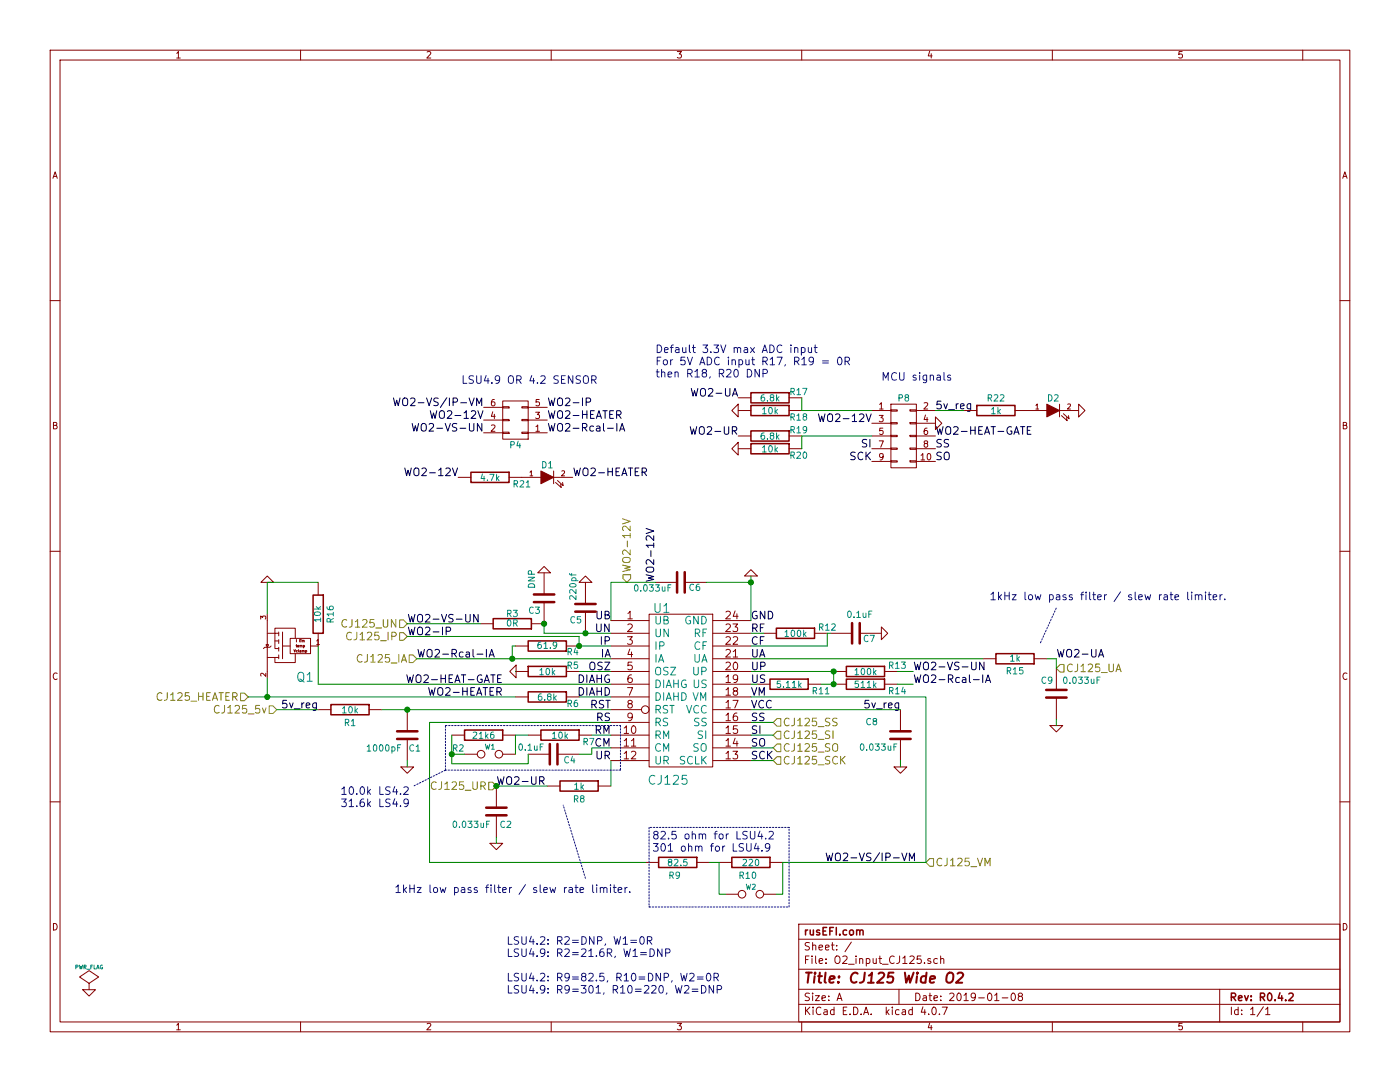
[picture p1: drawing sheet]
EESchema Schematic File Version 2
LIBS:KICAD_Older_Version
LIBS:power
LIBS:device
LIBS:transistors
LIBS:conn
LIBS:linear
LIBS:regul
LIBS:74xx
LIBS:cmos4000
LIBS:adc-dac
LIBS:memory
LIBS:xilinx
LIBS:microcontrollers
LIBS:dsp
LIBS:microchip
LIBS:analog_switches
LIBS:motorola
LIBS:texas
LIBS:intel
LIBS:audio
LIBS:interface
LIBS:digital-audio
LIBS:philips
LIBS:display
LIBS:cypress
LIBS:siliconi
LIBS:opto
LIBS:atmel
LIBS:contrib
LIBS:valves
LIBS:cj125
LIBS:O2_input_CJ125-cache
EELAYER 25 0
EELAYER END
$Descr A 11000 8500
encoding utf-8
Sheet 1 1
Title "CJ125 Wide O2 "
Date "2019-01-08"
Rev "R0.4.2"
Comp "rusEFI.com"
Comment1 ""
Comment2 ""
Comment3 ""
Comment4 ""
$EndDescr
Text Notes 5125 6700 0    60   ~ 0
82.5 ohm for LSU4.2\n301 ohm for LSU4.9
$Comp
L C C7
U 1 1
P 6725 4975
F 0 "C7" V 6765 5030 50  0000 L CNN
F 1 "0.1uF" V 6575 4900 50  0000 L CNN
F 2 "SM0805" V 1230 2500 60  0001 C CNN
F 3 "" H 6725 4975 60  0001 C CNN
F 4 "avx,08055C104KAT2A" V 1230 2500 60  0001 C CNN "mfg,mfg#"
F 5 "DIGI,478-1395-1-ND" V 1230 2500 60  0001 C CNN "vend1,vend1#"
	1    6725 4975
	0    1    1    0   
$EndComp
Text HLabel 8300 5250 2    60   Input ~ 0
CJ125_UA
$Comp
L R R15
U 1 1
P 7975 5175
F 0 "R15" V 7875 5175 50  0000 C CNN
F 1 "1k" V 7975 5175 50  0000 C CNN
F 2 "SM0805" V 1130 2600 60  0001 C CNN
F 3 "" H 7975 5175 60  0001 C CNN
F 4 "Panasonic,ERA-6AEB102V" V 1130 2600 60  0001 C CNN "mfg,mfg#"
F 5 "DIGI,P1.0KDACT-ND" V 1130 2600 60  0001 C CNN "vend1,vend1#"
	1    7975 5175
	0    1    -1   0   
$EndComp
$Comp
L R R13
U 1 1
P 6800 5275
F 0 "R13" V 6750 5525 50  0000 C CNN
F 1 "100k" V 6800 5275 50  0000 C CNN
F 2 "SM0805" V 1130 2600 60  0001 C CNN
F 3 "" H 6800 5275 60  0001 C CNN
F 4 "vishay,CRCW0805100KFKEA" V 1130 2600 60  0001 C CNN "mfg,mfg#"
F 5 "DIGI,541-100KCCT-ND" V 1130 2600 60  0001 C CNN "vend1,vend1#"
	1    6800 5275
	0    1    1    0   
$EndComp
$Comp
L C C6
U 1 1
P 5350 4575
F 0 "C6" V 5305 4635 50  0000 L CNN
F 1 "0.033uF" V 5300 4200 50  0000 L CNN
F 2 "SM0805" V 1130 2600 60  0001 C CNN
F 3 "" H 5350 4575 60  0001 C CNN
F 4 "tdk,CGA4J2C0G1H333J125AA" V 1130 2600 60  0001 C CNN "mfg,mfg#"
F 5 "DIGI,445-6950-1-ND" V 1130 2600 60  0001 C CNN "vend1,vend1#"
	1    5350 4575
	0    1    -1   0   
$EndComp
$Comp
L R R8
U 1 1
P 4550 6175
F 0 "R8" V 4650 6175 50  0000 C CNN
F 1 "1k" V 4550 6175 50  0000 C CNN
F 2 "SM0805" V 1130 2600 60  0001 C CNN
F 3 "" H 4550 6175 60  0001 C CNN
F 4 "Panasonic,ERA-6AEB102V" V 1130 2600 60  0001 C CNN "mfg,mfg#"
F 5 "DIGI,P1.0KDACT-ND" V 1130 2600 60  0001 C CNN "vend1,vend1#"
	1    4550 6175
	0    1    1    0   
$EndComp
$Comp
L GND #PWR01
U 1 1
P 5900 4525
F 0 "#PWR01" H 5900 4525 30  0001 C CNN
F 1 "GND" H 5900 4455 30  0001 C CNN
F 2 "" H 5900 4525 60  0001 C CNN
F 3 "" H 5900 4525 60  0001 C CNN
	1    5900 4525
	-1   0    0    1   
$EndComp
$Comp
L R R4
U 1 1
P 4300 5075
F 0 "R4" V 4250 5275 50  0000 C CNN
F 1 "61.9" V 4300 5075 50  0000 C CNN
F 2 "SM0805" V 1130 2600 60  0001 C CNN
F 3 "" H 4300 5075 60  0001 C CNN
F 4 "vishay,CRCW080561R9FKEA" V 1130 2600 60  0001 C CNN "mfg,mfg#"
F 5 "DIGI,541-61.9CCT-ND" V 1130 2600 60  0001 C CNN "vend1,vend1#"
	1    4300 5075
	0    1    -1   0   
$EndComp
$Comp
L R R5
U 1 1
P 4300 5275
F 0 "R5" V 4250 5075 50  0000 C CNN
F 1 "10k" V 4300 5275 50  0000 C CNN
F 2 "SM0805" V 1130 2600 60  0001 C CNN
F 3 "" H 4300 5275 60  0001 C CNN
F 4 "BOURNS,CR0805-FX-1002ELF" V 1130 2600 60  0001 C CNN "mfg,mfg#"
F 5 "DIGI,CR0805-FX-1002ELFCT-ND" V 1130 2600 60  0001 C CNN "vend1,vend1#"
	1    4300 5275
	0    -1   1    0   
$EndComp
$Comp
L C C2
U 1 1
P 3900 6375
F 0 "C2" H 3925 6275 50  0000 L CNN
F 1 "0.033uF" H 3550 6275 50  0000 L CNN
F 2 "SM0805" V 780 2600 60  0001 C CNN
F 3 "" H 3900 6375 60  0001 C CNN
F 4 "tdk,CGA4J2C0G1H333J125AA" V 780 2600 60  0001 C CNN "mfg,mfg#"
F 5 "DIGI,445-6950-1-ND" V 780 2600 60  0001 C CNN "vend1,vend1#"
	1    3900 6375
	1    0    0    -1  
$EndComp
$Comp
L GND #PWR02
U 1 1
P 8300 5700
F 0 "#PWR02" H 8300 5700 30  0001 C CNN
F 1 "GND" H 8300 5630 30  0001 C CNN
F 2 "" H 8300 5700 60  0001 C CNN
F 3 "" H 8300 5700 60  0001 C CNN
	1    8300 5700
	1    0    0    -1  
$EndComp
$Comp
L R R12
U 1 1
P 6250 4975
F 0 "R12" V 6200 5225 50  0000 C CNN
F 1 "100k" V 6250 4975 50  0000 C CNN
F 2 "SM0805" V 1130 2600 60  0001 C CNN
F 3 "" H 6250 4975 60  0001 C CNN
F 4 "vishay,CRCW0805100KFKEA" V 1130 2600 60  0001 C CNN "mfg,mfg#"
F 5 "DIGI,541-100KCCT-ND" V 1130 2600 60  0001 C CNN "vend1,vend1#"
	1    6250 4975
	0    1    1    0   
$EndComp
$Comp
L C C1
U 1 1
P 3200 5775
F 0 "C1" H 3210 5675 50  0000 L CNN
F 1 "1000pF" H 2875 5675 50  0000 L CNN
F 2 "SM0805" V 1130 2600 60  0001 C CNN
F 3 "" H 3200 5775 60  0001 C CNN
F 4 "avx,08052C102KAT2A " V 1130 2600 60  0001 C CNN "mfg,mfg#"
F 5 "DIGI,478-1339-1-ND" V 1130 2600 60  0001 C CNN "vend1,vend1#"
	1    3200 5775
	1    0    0    -1  
$EndComp
$Comp
L R R6
U 1 1
P 4300 5475
F 0 "R6" V 4350 5675 50  0000 C CNN
F 1 "6.8k" V 4300 5475 50  0000 C CNN
F 2 "SM0805" V 1130 2600 60  0001 C CNN
F 3 "" H 4300 5475 60  0001 C CNN
F 4 "vishay,CRCW08056K80FKEA" V 1130 2600 60  0001 C CNN "mfg,mfg#"
F 5 "DIGI,541-6.80KCCT-ND" V 1130 2600 60  0001 C CNN "vend1,vend1#"
	1    4300 5475
	0    1    1    0   
$EndComp
$Comp
L C C5
U 1 1
P 4600 4775
F 0 "C5" H 4475 4875 50  0000 L CNN
F 1 "220pf" V 4500 4500 50  0000 L CNN
F 2 "SM0805" V 1130 2600 60  0001 C CNN
F 3 "" H 4600 4775 60  0001 C CNN
F 4 "avx,08051A221JAT2A" V 1130 2600 60  0001 C CNN "mfg,mfg#"
F 5 "DIGI,478-1286-1-ND" V 1130 2600 60  0001 C CNN "vend1,vend1#"
	1    4600 4775
	1    0    0    1   
$EndComp
$Comp
L GND #PWR03
U 1 1
P 4600 4575
F 0 "#PWR03" H 4600 4575 30  0001 C CNN
F 1 "GND" H 4600 4505 30  0001 C CNN
F 2 "" H 4600 4575 60  0001 C CNN
F 3 "" H 4600 4575 60  0001 C CNN
	1    4600 4575
	-1   0    0    1   
$EndComp
$Comp
L R R1
U 1 1
P 2750 5575
F 0 "R1" V 2850 5575 50  0000 C CNN
F 1 "10k" V 2750 5575 50  0000 C CNN
F 2 "SM0805" V 1130 2600 60  0001 C CNN
F 3 "" H 2750 5575 60  0001 C CNN
F 4 "BOURNS,CR0805-FX-1002ELF" V 1130 2600 60  0001 C CNN "mfg,mfg#"
F 5 "DIGI,CR0805-FX-1002ELFCT-ND" V 1130 2600 60  0001 C CNN "vend1,vend1#"
	1    2750 5575
	0    1    1    0   
$EndComp
$Comp
L C C4
U 1 1
P 4350 5925
F 0 "C4" V 4300 5750 50  0000 L CNN
F 1 "0.1uF" V 4400 6000 50  0000 L CNN
F 2 "SM0805" V 1130 2600 60  0001 C CNN
F 3 "" H 4350 5925 60  0001 C CNN
F 4 "avx,08055C104KAT2A" V 1130 2600 60  0001 C CNN "mfg,mfg#"
F 5 "DIGI,478-1395-1-ND" V 1130 2600 60  0001 C CNN "vend1,vend1#"
	1    4350 5925
	0    -1   -1   0   
$EndComp
$Comp
L R R7
U 1 1
P 4400 5775
F 0 "R7" V 4450 6000 50  0000 C CNN
F 1 "10k" V 4400 5775 50  0000 C CNN
F 2 "SM0805" V 1130 2600 60  0001 C CNN
F 3 "" H 4400 5775 60  0001 C CNN
F 4 "BOURNS,CR0805-FX-1002ELF" V 1130 2600 60  0001 C CNN "mfg,mfg#"
F 5 "DIGI,CR0805-FX-1002ELFCT-ND" V 1130 2600 60  0001 C CNN "vend1,vend1#"
	1    4400 5775
	0    1    1    0   
$EndComp
$Comp
L GND #PWR04
U 1 1
P 3200 6025
F 0 "#PWR04" H 3200 6025 30  0001 C CNN
F 1 "GND" H 3200 5955 30  0001 C CNN
F 2 "" H 3200 6025 60  0001 C CNN
F 3 "" H 3200 6025 60  0001 C CNN
	1    3200 6025
	1    0    0    -1  
$EndComp
$Comp
L GND #PWR05
U 1 1
P 3900 6625
F 0 "#PWR05" H 3900 6625 30  0001 C CNN
F 1 "GND" H 3900 6555 30  0001 C CNN
F 2 "" H 3900 6625 60  0001 C CNN
F 3 "" H 3900 6625 60  0001 C CNN
	1    3900 6625
	1    0    0    -1  
$EndComp
$Comp
L GND #PWR06
U 1 1
P 4055 5275
F 0 "#PWR06" H 4055 5275 30  0001 C CNN
F 1 "GND" H 4055 5205 30  0001 C CNN
F 2 "" H 4055 5275 60  0001 C CNN
F 3 "" H 4055 5275 60  0001 C CNN
	1    4055 5275
	0    1    1    0   
$EndComp
Text HLabel 3900 6175 0    60   Input ~ 0
CJ125_UR
$Comp
L R R9
U 1 1
P 5325 6775
F 0 "R9" V 5425 6750 50  0000 C CNN
F 1 "82.5" V 5325 6775 50  0000 C CNN
F 2 "SM0805" V 1130 2600 60  0001 C CNN
F 3 "" H 5325 6775 60  0001 C CNN
F 4 "vishay,CRCW080582R5FKEA" V 1130 2600 60  0001 C CNN "mfg,mfg#"
F 5 "DIGI,541-82.5CCT-ND" V 1130 2600 60  0001 C CNN "vend1,vend1#"
	1    5325 6775
	0    1    1    0   
$EndComp
$Comp
L R R14
U 1 1
P 6800 5375
F 0 "R14" V 6850 5625 50  0000 C CNN
F 1 "511k" V 6800 5375 50  0000 C CNN
F 2 "SM0805" V 1130 2600 60  0001 C CNN
F 3 "" H 6800 5375 60  0001 C CNN
F 4 "Panasonic,ERJ-6ENF5113V" V 1130 2600 60  0001 C CNN "mfg,mfg#"
F 5 "DIGI,P511KCCT-ND" V 1130 2600 60  0001 C CNN "vend1,vend1#"
	1    6800 5375
	0    1    1    0   
$EndComp
$Comp
L R R11
U 1 1
P 6200 5375
F 0 "R11" V 6250 5625 50  0000 C CNN
F 1 "5.11k" V 6200 5375 50  0000 C CNN
F 2 "SM0805" V 1130 2600 60  0001 C CNN
F 3 "" H 6200 5375 60  0001 C CNN
F 4 "Panasonic,ERJ-6ENF5111V" V 1130 2600 60  0001 C CNN "mfg,mfg#"
F 5 "DIGI,P5.11KCCT-ND" V 1130 2600 60  0001 C CNN "vend1,vend1#"
	1    6200 5375
	0    1    1    0   
$EndComp
$Comp
L GND #PWR07
U 1 1
P 7075 6025
F 0 "#PWR07" H 7075 6025 30  0001 C CNN
F 1 "GND" H 7075 5955 30  0001 C CNN
F 2 "" H 7075 6025 60  0001 C CNN
F 3 "" H 7075 6025 60  0001 C CNN
	1    7075 6025
	1    0    0    -1  
$EndComp
$Comp
L C C8
U 1 1
P 7075 5775
F 0 "C8" H 6800 5675 50  0000 L CNN
F 1 "0.033uF" H 6750 5875 50  0000 L CNN
F 2 "SM0805" V 1130 2600 60  0001 C CNN
F 3 "" H 7075 5775 60  0001 C CNN
F 4 "tdk,CGA4J2C0G1H333J125AA" V 1130 2600 60  0001 C CNN "mfg,mfg#"
F 5 "DIGI,445-6950-1-ND" V 1130 2600 60  0001 C CNN "vend1,vend1#"
	1    7075 5775
	1    0    0    1   
$EndComp
Text HLabel 6075 5975 2    60   Input ~ 0
CJ125_SCK
Text HLabel 6075 5875 2    60   Input ~ 0
CJ125_SO
Text HLabel 6075 5675 2    60   Input ~ 0
CJ125_SS
Text HLabel 6075 5775 2    60   Input ~ 0
CJ125_SI
$Comp
L GND #PWR08
U 1 1
P 6925 4975
F 0 "#PWR08" H 6925 4975 30  0001 C CNN
F 1 "GND" H 6925 4905 30  0001 C CNN
F 2 "" H 6925 4975 60  0001 C CNN
F 3 "" H 6925 4975 60  0001 C CNN
	1    6925 4975
	0    -1   -1   0   
$EndComp
Text Label 7175 5275 0    60   ~ 0
WO2-VS-UN
Text Label 7175 5375 0    60   ~ 0
WO2-Rcal-IA
Text Label 3275 5175 0    60   ~ 0
WO2-Rcal-IA
Text Label 3200 4900 0    60   ~ 0
WO2-VS-UN
$Comp
L CJ125 U1
U 1 1
P 5350 5425
F 0 "U1" H 5200 6075 70  0000 C CNN
F 1 "CJ125" H 5250 4725 70  0000 C CNN
F 2 "SOIC-24_7.5x15.4mm_Pitch1.27mm" V 1130 2600 60  0001 C CNN
F 3 "" H 5350 5425 60  0001 C CNN
F 4 "bosh,CJ125-1267379259" V 1130 2600 60  0001 C CNN "mfg,mfg#"
F 5 "future,1267379259" V 1130 2600 60  0001 C CNN "vend1,vend1#"
	1    5350 5425
	1    0    0    -1  
$EndComp
Text Label 3950 5475 2    60   ~ 0
WO2-HEATER
Text Label 3950 5375 2    60   ~ 0
WO2-HEAT-GATE
Text Label 3200 5000 0    60   ~ 0
WO2-IP
Text HLabel 3275 5175 0    60   Input ~ 0
CJ125_IA
Text HLabel 3200 5000 0    60   Input ~ 0
CJ125_IP
Text HLabel 3200 4900 0    60   Input ~ 0
CJ125_UN
Text HLabel 1950 5475 0    60   Input ~ 0
CJ125_HEATER
Text HLabel 7275 6775 2    60   Input ~ 0
CJ125_VM
Text Label 7075 5575 2    60   ~ 0
5v_reg
Text Label 2500 5575 2    60   ~ 0
5v_reg
Text HLabel 2175 5575 0    60   Input ~ 0
CJ125_5v
$Comp
L R R10
U 1 1
P 5900 6775
F 0 "R10" V 6000 6750 50  0000 C CNN
F 1 "220" V 5900 6775 50  0000 C CNN
F 2 "SM0805" V 1130 2600 60  0001 C CNN
F 3 "" H 5900 6775 60  0001 C CNN
F 4 "Bourns ,CR0805-FX-2200ELF" V 1130 2600 60  0001 C CNN "mfg,mfg#"
F 5 "DIGI,CR0805-FX-2200ELFCT-ND" V 1130 2600 60  0001 C CNN "vend1,vend1#"
	1    5900 6775
	0    1    1    0   
$EndComp
$Comp
L FDS2734 Q1
U 1 1
P 2300 5075
F 0 "Q1" H 2203 5325 70  0000 C CNN
F 1 "FDS2734" H 2100 4875 60  0001 C CNN
F 2 "SO8E_ST" V 1105 2400 60  0001 C CNN
F 3 "" H 2300 5075 60  0001 C CNN
F 4 "ST,VNS14NV04" V 1105 2400 60  0001 C CNN "mfg,mfg#"
F 5 "DIGI,497-11123-1-ND" V 1105 2400 60  0001 C CNN "vend1,vend1#"
	1    2300 5075
	-1   0    0    1   
$EndComp
$Comp
L GND #PWR09
U 1 1
P 2100 4575
F 0 "#PWR09" H 2100 4575 30  0001 C CNN
F 1 "GND" H 2100 4505 30  0001 C CNN
F 2 "" H 2100 4575 60  0001 C CNN
F 3 "" H 2100 4575 60  0001 C CNN
	1    2100 4575
	-1   0    0    1   
$EndComp
$Comp
L TEST W2
U 1 1
P 5900 7025
F 0 "W2" H 5900 7085 40  0000 C CNN
F 1 "TEST" H 5900 6955 40  0001 C CNN
F 2 "R_0603" V 1130 2600 60  0001 C CNN
F 3 "" H 5900 7025 60  0001 C CNN
F 4 "dnp,dnp" V 1130 2600 60  0001 C CNN "mfg,mfg#"
F 5 "dnp,dnp" V 1130 2600 60  0001 C CNN "vend1,vend1#"
	1    5900 7025
	1    0    0    -1  
$EndComp
$Comp
L R R2
U 1 1
P 3800 5775
F 0 "R2" V 3900 5575 50  0000 C CNN
F 1 "21k6" V 3800 5775 50  0000 C CNN
F 2 "SM0805" V 1130 2600 60  0001 C CNN
F 3 "" H 3800 5775 60  0001 C CNN
F 4 "vishay,CRCW080521K5FKEA" V 1130 2600 60  0001 C CNN "mfg,mfg#"
F 5 "DIGI,541-21.5KCCT-ND" V 1130 2600 60  0001 C CNN "vend1,vend1#"
	1    3800 5775
	0    1    1    0   
$EndComp
$Comp
L TEST W1
U 1 1
P 3850 5925
F 0 "W1" H 3850 5985 40  0000 C CNN
F 1 "TEST" H 3850 5855 40  0001 C CNN
F 2 "R_0603" V 1130 2600 60  0001 C CNN
F 3 "" H 3850 5925 60  0001 C CNN
F 4 "dnp,dnp" V 1130 2600 60  0001 C CNN "mfg,mfg#"
F 5 "dnp,dnp" V 1130 2600 60  0001 C CNN "vend1,vend1#"
	1    3850 5925
	1    0    0    -1  
$EndComp
Text Notes 2675 6350 0    60   ~ 0
10.0k LS4.2\n31.6k LS4.9
$Comp
L R R3
U 1 1
P 4025 4900
F 0 "R3" V 4100 4900 50  0000 C CNN
F 1 "0R" V 4025 4900 50  0000 C CNN
F 2 "SM0805" V 1130 2600 60  0001 C CNN
F 3 "" H 4025 4900 60  0001 C CNN
F 4 "Matsushita,ERJ6GEY0R00V" V 1130 2600 60  0001 C CNN "mfg,mfg#"
F 5 "DIGI,P0.0ADKR-ND" V 1130 2600 60  0001 C CNN "vend1,vend1#"
	1    4025 4900
	0    1    -1   0   
$EndComp
$Comp
L C C3
U 1 1
P 4275 4700
F 0 "C3" H 4150 4800 50  0000 L CNN
F 1 "DNP" V 4175 4625 50  0000 R CNN
F 2 "SM0805" V 1130 2600 60  0001 C CNN
F 3 "" H 4275 4700 60  0001 C CNN
F 4 "avx,08055C104KAT2A" V 1130 2600 60  0001 C CNN "mfg,mfg#"
F 5 "DIGI,478-1395-1-ND" V 1130 2600 60  0001 C CNN "vend1,vend1#"
	1    4275 4700
	1    0    0    1   
$EndComp
$Comp
L GND #PWR010
U 1 1
P 4275 4500
F 0 "#PWR010" H 4275 4500 30  0001 C CNN
F 1 "GND" H 4275 4430 30  0001 C CNN
F 2 "" H 4275 4500 60  0001 C CNN
F 3 "" H 4275 4500 60  0001 C CNN
	1    4275 4500
	-1   0    0    1   
$EndComp
$Comp
L CONN_02X03 P4
U 1 1
P 4050 3300
F 0 "P4" H 4050 3500 50  0000 C CNN
F 1 "CONN_02X03" H 4050 3100 50  0001 C CNN
F 2 "Socket_Strips:Socket_Strip_Straight_2x03" V 1130 2600 60  0001 C CNN
F 3 "" H 4050 3300 60  0001 C CNN
F 4 "dnp,dnp" V 1130 2600 60  0001 C CNN "mfg,mfg#"
F 5 "dnp,dnp" V 1130 2600 60  0001 C CNN "vend1,vend1#"
	1    4050 3300
	-1   0    0    1   
$EndComp
Text Label 5900 5675 0    60   ~ 0
SS
Text Label 5900 5775 0    60   ~ 0
SI
Text Label 5900 5875 0    60   ~ 0
SO
Text Label 5900 5975 0    60   ~ 0
SCK
Text Label 3900 6175 0    60   ~ 0
WO2-UR
Text Label 8300 5175 0    60   ~ 0
WO2-UA
Text HLabel 4925 4575 1    60   Input ~ 0
WO2-12V
Text Label 5900 5475 0    60   ~ 0
VM
Text Label 5900 5575 0    60   ~ 0
VCC
Text Label 5900 5375 0    60   ~ 0
US
Text Label 5900 5275 0    60   ~ 0
UP
Text Label 5900 5175 0    60   ~ 0
UA
Text Label 5900 5075 0    60   ~ 0
CF
Text Label 5900 4975 0    60   ~ 0
RF
Text Label 5900 4875 0    60   ~ 0
GND
Text Label 4800 5975 2    60   ~ 0
UR
Text Label 4800 5875 2    60   ~ 0
CM
Text Label 4800 5775 2    60   ~ 0
RM
Text Label 4800 5675 2    60   ~ 0
RS
Text Label 4800 5575 2    60   ~ 0
RST
Text Label 4800 5475 2    60   ~ 0
DIAHD
Text Label 4800 5375 2    60   ~ 0
DIAHG
Text Label 4800 5275 2    60   ~ 0
OSZ
Text Label 4800 5175 2    60   ~ 0
IA
Text Label 4800 5075 2    60   ~ 0
IP
Text Label 4800 4975 2    60   ~ 0
UN
Text Label 4800 4875 2    60   ~ 0
UB
Text Label 4300 3300 0    60   ~ 0
WO2-HEATER
$Comp
L GND #PWR011
U 1 1
P 7350 3325
F 0 "#PWR011" H 7350 3325 30  0001 C CNN
F 1 "GND" H 7350 3255 30  0001 C CNN
F 2 "" H 7350 3325 60  0001 C CNN
F 3 "" H 7350 3325 60  0001 C CNN
	1    7350 3325
	0    -1   -1   0   
$EndComp
Text Label 7350 3225 0    60   ~ 0
5v_reg
Text Label 7350 3525 0    60   ~ 0
SS
Text Label 6850 3525 2    60   ~ 0
SI
Text Label 7350 3625 0    60   ~ 0
SO
Text Label 6850 3625 2    60   ~ 0
SCK
Text Label 7200 6775 2    60   ~ 0
WO2-VS/IP-VM
Text Label 3800 3300 2    60   ~ 0
WO2-12V
Text Label 4300 3200 0    60   ~ 0
WO2-IP
Text Label 5150 4575 1    60   ~ 0
WO2-12V
Text Label 4300 3400 0    60   ~ 0
WO2-Rcal-IA
Text Label 3800 3400 2    60   ~ 0
WO2-VS-UN
Text Label 3800 3200 2    60   ~ 0
WO2-VS/IP-VM
Text Label 6850 3325 2    60   ~ 0
WO2-12V
Text Label 7350 3425 0    60   ~ 0
WO2-HEAT-GATE
Text Notes 3625 3025 0    60   ~ 0
LSU4.9 OR 4.2 SENSOR
Text Label 5800 3125 2    60   ~ 0
WO2-UA
Text Label 5800 3425 2    60   ~ 0
WO2-UR
$Comp
L CONN_02X05 P8
U 1 1
P 7100 3425
F 0 "P8" H 7100 3725 50  0000 C CNN
F 1 "CONN_02X05" H 7100 3125 50  0001 C CNN
F 2 "Socket_Strips:Socket_Strip_Straight_2x05" V 1130 2600 60  0001 C CNN
F 3 "" H 7100 3425 60  0001 C CNN
F 4 "dnp,dnp" V 1130 2600 60  0001 C CNN "mfg,mfg#"
F 5 "dnp,dnp" V 1130 2600 60  0001 C CNN "vend1,vend1#"
	1    7100 3425
	1    0    0    -1  
$EndComp
Text Notes 6925 3000 0    60   ~ 0
MCU signals
$Comp
L PWR_FLAG #FLG012
U 1 1
P 700 7775
F 0 "#FLG012" H 700 7870 30  0001 C CNN
F 1 "PWR_FLAG" H 700 7955 30  0000 C CNN
F 2 "" H 700 7775 60  0000 C CNN
F 3 "" H 700 7775 60  0000 C CNN
	1    700  7775
	1    0    0    -1  
$EndComp
$Comp
L GND #PWR013
U 1 1
P 700 7775
F 0 "#PWR013" H 700 7775 30  0001 C CNN
F 1 "GND" H 700 7705 30  0001 C CNN
F 2 "" H 700 7775 60  0001 C CNN
F 3 "" H 700 7775 60  0001 C CNN
	1    700  7775
	1    0    0    -1  
$EndComp
$Comp
L R R16
U 1 1
P 2500 4825
F 0 "R16" V 2400 4825 50  0000 C CNN
F 1 "10k" V 2500 4825 50  0000 C CNN
F 2 "SM0805" V -670 2150 60  0001 C CNN
F 3 "" H 2500 4825 60  0001 C CNN
F 4 "BOURNS,CR0805-FX-1002ELF" V -670 2150 60  0001 C CNN "mfg,mfg#"
F 5 "DIGI,CR0805-FX-1002ELFCT-ND" V -670 2150 60  0001 C CNN "vend1,vend1#"
	1    2500 4825
	-1   0    0    -1  
$EndComp
Text Notes 3100 7025 0    60   ~ 0
1kHz low pass filter / slew rate limiter.
Text Notes 7775 4725 0    60   ~ 0
1kHz low pass filter / slew rate limiter.
$Comp
L C C9
U 1 1
P 8300 5450
F 0 "C9" H 8325 5350 50  0000 L CNN
F 1 "0.033uF" H 7950 5350 50  0000 L CNN
F 2 "SM0805" V 5180 1675 60  0001 C CNN
F 3 "" H 8300 5450 60  0001 C CNN
F 4 "tdk,CGA4J2C0G1H333J125AA" V 5180 1675 60  0001 C CNN "mfg,mfg#"
F 5 "DIGI,445-6950-1-ND" V 5180 1675 60  0001 C CNN "vend1,vend1#"
	1    8300 5450
	-1   0    0    1   
$EndComp
Connection ~ 4025 5175
Wire Wire Line
	3275 5175 4800 5175
Wire Wire Line
	5900 5075 6500 5075
Wire Wire Line
	7725 5175 5900 5175
Wire Wire Line
	8300 5650 8300 5700
Wire Wire Line
	7050 5275 7175 5275
Wire Wire Line
	6450 5375 6550 5375
Wire Wire Line
	6550 5375 6550 5275
Wire Wire Line
	5900 5575 7075 5575
Wire Wire Line
	3375 6775 3375 5675
Wire Wire Line
	3375 5675 4800 5675
Connection ~ 4600 4975
Wire Wire Line
	4275 4975 4800 4975
Wire Wire Line
	4025 5175 4025 5075
Wire Wire Line
	4050 5275 4055 5275
Wire Wire Line
	4800 5475 4550 5475
Wire Wire Line
	4550 5075 4800 5075
Wire Wire Line
	3900 6575 3900 6625
Wire Wire Line
	4800 6175 4800 5975
Connection ~ 3200 5575
Wire Wire Line
	3000 5575 4800 5575
Wire Wire Line
	4650 5775 4800 5775
Wire Wire Line
	5550 4575 5900 4575
Wire Wire Line
	4800 4875 4800 4575
Wire Wire Line
	4800 4575 5150 4575
Wire Wire Line
	5900 4525 5900 4875
Connection ~ 5900 4575
Wire Wire Line
	4550 5925 4650 5925
Wire Wire Line
	4650 5925 4650 5875
Wire Wire Line
	4650 5875 4800 5875
Wire Wire Line
	3200 5975 3200 6025
Wire Wire Line
	4550 5275 4800 5275
Wire Wire Line
	2500 5375 4800 5375
Wire Wire Line
	4025 5075 4050 5075
Wire Wire Line
	1950 5475 4050 5475
Wire Wire Line
	4550 5000 4550 5075
Connection ~ 4550 5075
Wire Wire Line
	3200 5000 4550 5000
Wire Wire Line
	3900 6175 4300 6175
Wire Wire Line
	5900 5475 7275 5475
Wire Wire Line
	7275 5475 7275 6775
Wire Wire Line
	5900 5975 6075 5975
Wire Wire Line
	5900 5875 6075 5875
Wire Wire Line
	5900 5675 6075 5675
Wire Wire Line
	5900 5775 6075 5775
Wire Wire Line
	7075 5975 7075 6025
Wire Wire Line
	6550 5275 5900 5275
Wire Wire Line
	5950 5375 5900 5375
Wire Wire Line
	7050 5375 7175 5375
Wire Wire Line
	8300 5250 8300 5175
Wire Wire Line
	5900 4975 6000 4975
Wire Wire Line
	8300 5175 8225 5175
Wire Wire Line
	2500 5575 2175 5575
Wire Wire Line
	5075 6775 3375 6775
Wire Wire Line
	7275 6775 6150 6775
Wire Wire Line
	5575 6775 5650 6775
Connection ~ 2100 5475
Wire Wire Line
	5650 6775 5650 7025
Wire Wire Line
	5650 7025 5700 7025
Wire Wire Line
	6150 6775 6150 7025
Wire Wire Line
	6150 7025 6100 7025
Wire Notes Line
	5100 6500 5100 7125
Wire Notes Line
	5100 7125 6200 7125
Wire Notes Line
	6200 7125 6200 6500
Wire Notes Line
	6200 6500 5100 6500
Wire Wire Line
	4050 5925 4050 5775
Wire Wire Line
	4050 5775 4150 5775
Wire Wire Line
	3550 5775 3550 6000
Wire Wire Line
	3550 5925 3650 5925
Wire Wire Line
	4150 5925 4150 6000
Wire Wire Line
	4150 6000 3550 6000
Connection ~ 3550 5925
Wire Notes Line
	3500 5700 4875 5700
Wire Notes Line
	4875 5700 4875 6050
Wire Notes Line
	4875 6050 3500 6050
Wire Notes Line
	3500 6050 3500 5700
Wire Notes Line
	3500 6050 3250 6175
Wire Wire Line
	4275 4975 4275 4900
Wire Wire Line
	3775 4900 3200 4900
Connection ~ 4275 4900
Connection ~ 6550 5375
Connection ~ 6550 5275
Wire Wire Line
	2100 5325 2100 5475
Wire Wire Line
	2500 5375 2500 5075
Wire Wire Line
	2500 4575 2100 4575
Wire Wire Line
	2100 4575 2100 4825
Wire Wire Line
	6500 4975 6525 4975
Wire Wire Line
	6500 5075 6500 4975
Wire Notes Line
	4600 6900 4425 6325
Wire Notes Line
	8175 5050 8300 4775
Connection ~ 3900 6175
$Comp
L R R17
U 1 1
P 6050 3125
F 0 "R17" V 6000 3350 50  0000 C CNN
F 1 "6.8k" V 6050 3125 50  0000 C CNN
F 2 "rsuEFI_Lib:R_0805" V 2880 250 60  0001 C CNN
F 3 "" H 6050 3125 60  0001 C CNN
F 4 "vishay,CRCW08056K80FKEA" V 2880 250 60  0001 C CNN "mfg,mfg#"
F 5 "DIGI,541-6.80KCCT-ND" V 2880 250 60  0001 C CNN "vend1,vend1#"
	1    6050 3125
	0    1    1    0   
$EndComp
$Comp
L R R18
U 1 1
P 6050 3225
F 0 "R18" V 6100 3450 50  0000 C CNN
F 1 "10k" V 6050 3225 50  0000 C CNN
F 2 "rsuEFI_Lib:R_0805" V 2780 50  60  0001 C CNN
F 3 "" H 6050 3225 60  0001 C CNN
F 4 "BOURNS,CR0805-FX-1002ELF" V 2780 50  60  0001 C CNN "mfg,mfg#"
F 5 "DIGI,CR0805-FX-1002ELFCT-ND" V 2780 50  60  0001 C CNN "vend1,vend1#"
	1    6050 3225
	0    1    1    0   
$EndComp
$Comp
L R R19
U 1 1
P 6050 3425
F 0 "R19" V 6000 3650 50  0000 C CNN
F 1 "6.8k" V 6050 3425 50  0000 C CNN
F 2 "rsuEFI_Lib:R_0805" V 2880 550 60  0001 C CNN
F 3 "" H 6050 3425 60  0001 C CNN
F 4 "vishay,CRCW08056K80FKEA" V 2880 550 60  0001 C CNN "mfg,mfg#"
F 5 "DIGI,541-6.80KCCT-ND" V 2880 550 60  0001 C CNN "vend1,vend1#"
	1    6050 3425
	0    1    1    0   
$EndComp
$Comp
L R R20
U 1 1
P 6050 3525
F 0 "R20" V 6100 3750 50  0000 C CNN
F 1 "10k" V 6050 3525 50  0000 C CNN
F 2 "rsuEFI_Lib:R_0805" V 2780 350 60  0001 C CNN
F 3 "" H 6050 3525 60  0001 C CNN
F 4 "BOURNS,CR0805-FX-1002ELF" V 2780 350 60  0001 C CNN "mfg,mfg#"
F 5 "DIGI,CR0805-FX-1002ELFCT-ND" V 2780 350 60  0001 C CNN "vend1,vend1#"
	1    6050 3525
	0    1    1    0   
$EndComp
Wire Wire Line
	6300 3525 6300 3425
Wire Wire Line
	6300 3225 6300 3125
$Comp
L GND #PWR014
U 1 1
P 5800 3525
F 0 "#PWR014" H 5800 3525 30  0001 C CNN
F 1 "GND" H 5800 3455 30  0001 C CNN
F 2 "" H 5800 3525 60  0001 C CNN
F 3 "" H 5800 3525 60  0001 C CNN
	1    5800 3525
	0    1    1    0   
$EndComp
$Comp
L GND #PWR015
U 1 1
P 5800 3225
F 0 "#PWR015" H 5800 3225 30  0001 C CNN
F 1 "GND" H 5800 3155 30  0001 C CNN
F 2 "" H 5800 3225 60  0001 C CNN
F 3 "" H 5800 3225 60  0001 C CNN
	1    5800 3225
	0    1    1    0   
$EndComp
Wire Wire Line
	6300 3425 6850 3425
Wire Wire Line
	6850 3225 6300 3225
Text Notes 5150 2975 0    60   ~ 0
Default 3.3V max ADC input\nFor 5V ADC input R17, R19 = 0R\nthen R18, R20 DNP
$Comp
L LED D2
U 1 1
P 8275 3225
F 0 "D2" H 8275 3325 50  0000 C CNN
F 1 "LED" H 8275 3125 50  0001 C CNN
F 2 "LEDs:LED_0805" H 8275 3225 60  0001 C CNN
F 3 "" H 8275 3225 60  0001 C CNN
F 4 "lite-on,LTST-C170TBKT" H 8275 3225 60  0001 C CNN "mfg,mfg#"
F 5 "DIGI,160-1579-1-ND" H 8275 3225 60  0001 C CNN "vend1,vend1#"
	1    8275 3225
	1    0    0    -1  
$EndComp
$Comp
L R R22
U 1 1
P 7825 3225
F 0 "R22" V 7725 3225 50  0000 C CNN
F 1 "1k" V 7825 3225 50  0000 C CNN
F 2 "rsuEFI_Lib:R_0805" V 980 650 60  0001 C CNN
F 3 "" H 7825 3225 60  0001 C CNN
F 4 "Panasonic,ERA-6AEB102V" V 980 650 60  0001 C CNN "mfg,mfg#"
F 5 "DIGI,P1.0KDACT-ND" V 980 650 60  0001 C CNN "vend1,vend1#"
	1    7825 3225
	0    -1   1    0   
$EndComp
$Comp
L GND #PWR016
U 1 1
P 8475 3225
F 0 "#PWR016" H 8475 3225 30  0001 C CNN
F 1 "GND" H 8475 3155 30  0001 C CNN
F 2 "" H 8475 3225 60  0001 C CNN
F 3 "" H 8475 3225 60  0001 C CNN
	1    8475 3225
	0    -1   -1   0   
$EndComp
Wire Wire Line
	7350 3225 7575 3225
$Comp
L LED D1
U 1 1
P 4300 3750
F 0 "D1" H 4300 3850 50  0000 C CNN
F 1 "LED" H 4300 3650 50  0001 C CNN
F 2 "LEDs:LED_0805" H 4300 3750 60  0001 C CNN
F 3 "" H 4300 3750 60  0001 C CNN
F 4 "lite-on,LTST-C170TBKT" H 4300 3750 60  0001 C CNN "mfg,mfg#"
F 5 "DIGI,160-1579-1-ND" H 4300 3750 60  0001 C CNN "vend1,vend1#"
	1    4300 3750
	1    0    0    -1  
$EndComp
Text Label 3600 3750 2    60   ~ 0
WO2-12V
Text Label 4500 3750 0    60   ~ 0
WO2-HEATER
$Comp
L R R21
U 1 1
P 3850 3750
F 0 "R21" V 3900 4000 50  0000 C CNN
F 1 "4.7k" V 3850 3750 50  0000 C CNN
F 2 "rsuEFI_Lib:R_0805" V -1220 975 60  0001 C CNN
F 3 "" H 3850 3750 60  0001 C CNN
F 4 "vishay,CRCW08054K70FKEA" V -1220 975 60  0001 C CNN "mfg,mfg#"
F 5 "DIGI,541-4.70KCCT-ND" V -1220 975 60  0001 C CNN "vend1,vend1#"
	1    3850 3750
	0    1    1    0   
$EndComp
Text Notes 3980 7815 0    60   ~ 0
LSU4.2: R2=DNP, W1=0R\nLSU4.9: R2=21.6R, W1=DNP\n\nLSU4.2: R9=82.5, R10=DNP, W2=0R\nLSU4.9: R9=301, R10=220, W2=DNP
$EndSCHEMATC
